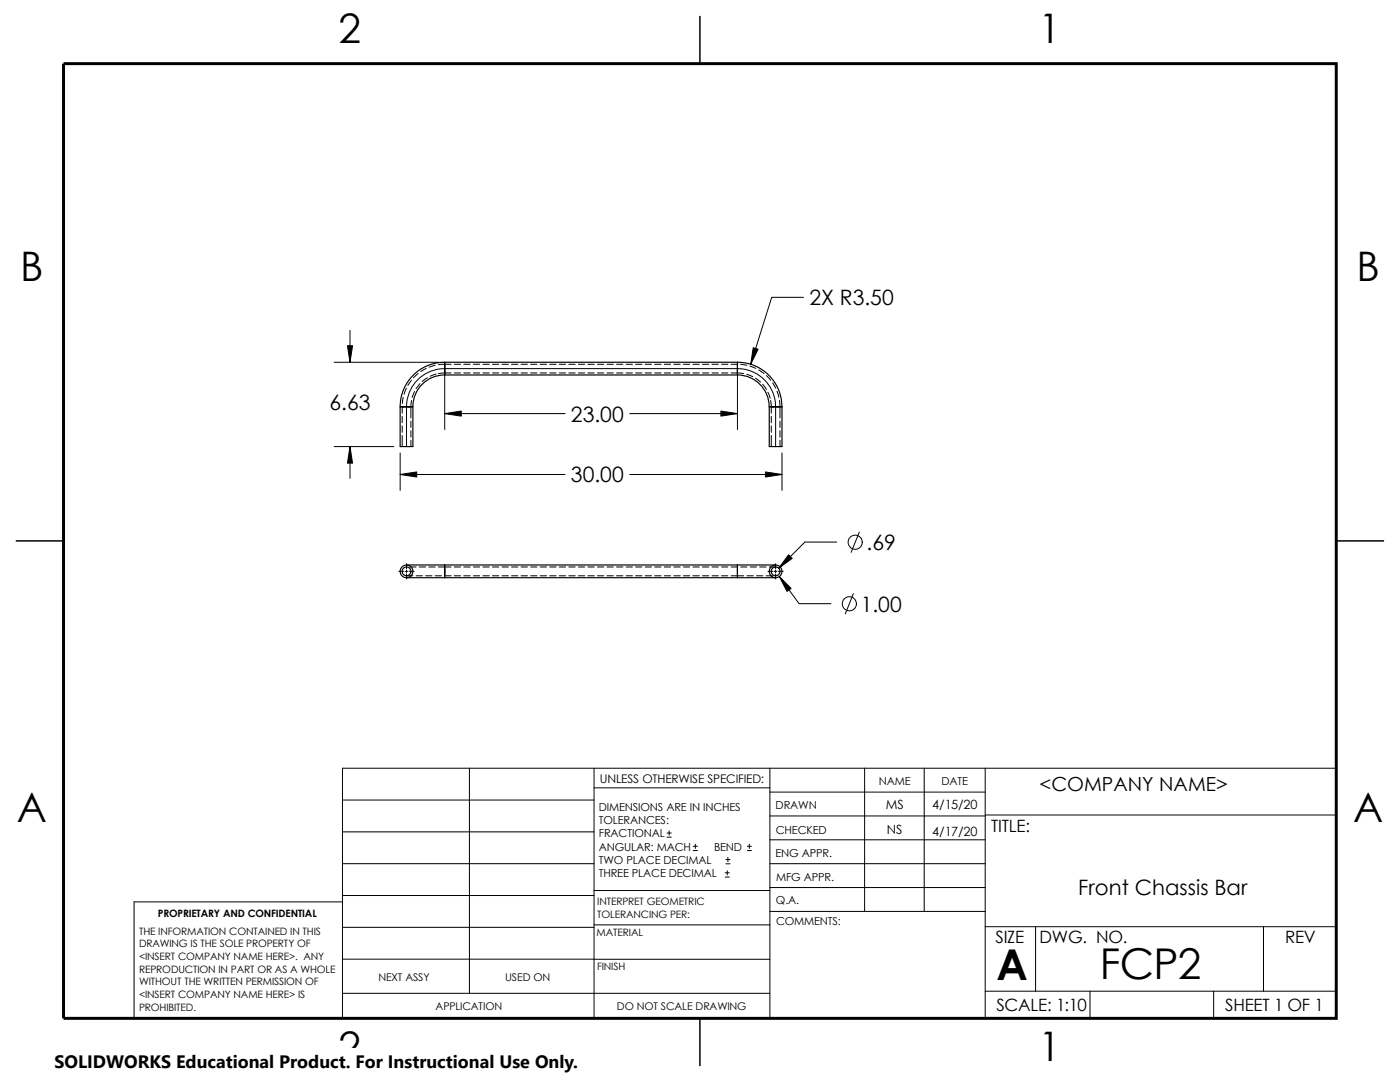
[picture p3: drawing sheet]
<svg xmlns="http://www.w3.org/2000/svg" width="279mm" height="216mm" viewBox="0 0 279 216" stroke-linecap="round" stroke-linejoin="round" font-family="sans-serif">
<g fill="none" stroke="#000" stroke-width=".2">
<path d="M160.4 59.3h-6.4l-4.2 13.4M66.7 72.3h20.8M69.8 65.9v6.4M80.5 79.3l-.2 1.2M81.1 77.5l-.5 1.2M82.1 75.9l-.7 1M82.1 79.9l-.1 3.5M82.7 78.1l-.4 1.2M83.5 74.5l-1 .9M83.8 76.5l-.8 1.1M85 73.5l-1 .6M85.3 75.4l-1 .7"/>
<path d="M86.8 72.9l-1.2 .4M87 74.6l-1.1 .5M88.8 72.3v2.5M88.8 73.1v-.4v.9M88.8 73.7v.7v-.5M88.8 73.6v12.1M88.8 73.6a7.6 7.6 0 0 0-7.7 7.6v7.9M88.8 73.6h58.4M90 74.4l-2.5 .1M90 72.7l-2.5 .1M90.7 74.4h1.2M90.7 72.7h1.2"/>
<path d="M92.6 74.4h1.2M92.6 72.7h1.2M94.5 74.4h1.2M94.5 72.7h1.2M96.4 74.4h1.2M96.4 72.7h1.2M98.3 74.4h1.2M98.3 72.7h1.2M100.2 74.4h1.3M100.2 72.7h1.3M102.1 74.4h1.3M102.1 72.7h1.3"/>
<path d="M104 74.4h1.3M104 72.7h1.3M105.9 74.4h1.3M105.9 72.7h1.3M107.8 74.4h1.3M107.8 72.7h1.3M109.7 74.4h1.3M109.7 72.7h1.3M111.6 74.4h1.3M111.6 72.7h1.3M113.5 74.4h1.3M113.5 72.7h1.3"/>
<path d="M115.4 74.4h1.3M115.4 72.7h1.3M117.3 74.4h1.3M117.3 72.7h1.3M119.2 74.4h1.3M119.2 72.7h1.3M121.1 74.4h1.3M121.1 72.7h1.3M123 74.4h1.3M123 72.7h1.3M124.9 74.4h1.3M124.9 72.7h1.3"/>
<path d="M126.9 74.4h1.2M126.9 72.7h1.2M128.8 74.4h1.2M128.8 72.7h1.2M130.7 74.4h1.2M130.7 72.7h1.2M132.6 74.4h1.2M132.6 72.7h1.2M134.5 74.4h1.2M134.5 72.7h1.2M136.4 74.4h1.2M136.4 72.7h1.2"/>
<path d="M138.3 74.4h1.3M138.3 72.7h1.3M140.2 74.4h1.3M140.2 72.7h1.3M142.1 74.4h1.3M142.1 72.7h1.3M144 74.4h1.3M144 72.7h1.3M145.9 74.4l2.5 .1M145.9 72.7h1.3M147.2 72.3v2.5M147.2 72.7h.1"/>
<path d="M147.2 73.1v-.4v.9M147.2 73.7v.7v-.5M147.2 73.6v12.1M147.2 73.6a7.6 7.6 0 0 1 7.6 7.6M147.8 72.7l1.3 .2M149 74.7l1.2 .5M149.7 73l1.2 .5M150.8 75.5l1 .7M151.4 73.8l1.1 .7M152.2 76.7l.8 1M153 75l.8 .9M153.2 78.3l.5 1.2"/>
<path d="M153.8 79.9l.1 2.5M154.2 76.4l.6 1.1M155.1 78.1l.3 1.2M155.6 79.9l.1 3.5M66.7 89.1h11.9M69.8 89.1v6.4M79.9 81.2h2.5M79.9 90.4v7.5M79.9 94.7h32.9M80.3 86.9v2.2M80.3 81.2v1.2M80.3 83.1v1.2"/>
<path d="M80.3 85v1.3M80.7 81.2h-.4h.8M81.3 81.2h.7h-.6M82 84v1.3M82 85.9v1.3M82 87.8v1.3M88.8 82.5h24M125.7 82.5h21.5M125.7 94.7h30.4M153.5 81.2h2.6M153.9 86.9v2.2M153.9 83.1v1.2"/>
<path d="M153.9 85v1.3M154.5 81.2h-.6h.7M154.8 81.2h.9h-.4M154.8 81.2v7.9M155.7 84v1.3M155.7 85.9v1.3M155.7 87.8v1.3M156.1 90.4v7.5M79.6 114h1M80.9 114h.5M81.1 112.5v1M81.1 113.7v.6"/>
<path d="M81.1 114.5v1M81.1 114.9h1.3M81.6 114h1.1M81.8 113.1h1.2M83 114.9h1.3M83.7 113.1h1.2M84.9 114.9h1.3M85.6 113.1h1.2M86.8 114.9h1.3M87.5 113.1h1.3M88.8 112.7v2.6M88.8 113.1v1.3"/>
<path d="M88.8 113.4v1.3M88.8 114.9h1.2M88.8 113.1h1.2M90.7 114.9h1.2M90.7 113.1h1.2M92.6 114.9h1.2M92.6 113.1h1.2M94.5 114.9h1.2M94.5 113.1h1.2M96.4 114.9h1.2M96.4 113.1h1.2M98.3 114.9h1.2"/>
<path d="M98.3 113.1h1.2M100.2 114.9h1.3M100.2 113.1h1.3M102.1 114.9h1.3M102.1 113.1h1.3M104 114.9h1.3M104 113.1h1.3M105.9 114.9h1.3M105.9 113.1h1.3M107.8 114.9h1.3M107.8 113.1h1.3M109.7 114.9h1.3"/>
<path d="M109.7 113.1h1.3M111.6 114.9h1.3M111.6 113.1h1.3M113.5 114.9h1.3M113.5 113.1h1.3M115.4 114.9h1.3M115.4 113.1h1.3M117.3 114.9h1.3M117.3 113.1h1.3M119.2 114.9h1.3M119.2 113.1h1.3M121.1 114.9h1.3"/>
<path d="M121.1 113.1h1.3M123 114.9h1.3M123 113.1h1.3M124.9 114.9h1.3M124.9 113.1h1.3M126.9 114.9h1.2M126.9 113.1h1.2M128.8 114.9h1.2M128.8 113.1h1.2M130.7 114.9h1.2M130.7 113.1h1.2M132.6 114.9h1.2"/>
<path d="M132.6 113.1h1.2M134.5 114.9h1.2M134.5 113.1h1.2M136.4 114.9h1.2M136.4 113.1h1.2M138.3 114.9h1.3M138.3 113.1h1.3M140.2 114.9h1.3M140.2 113.1h1.3M142.1 114.9h1.3M142.1 113.1h1.3M144 114.9h1.3"/>
<path d="M144 113.1h1.3M145.9 114.9h2.5M145.9 113.1h1.3v1.3M147.2 113.4v1.3M147.2 114.4v.9M147.2 112.7v1.7M147.8 113.1h1.3M149.1 114.9h1.2M149.7 113.1h1.3M151 114.9h1.3M151.6 113.1h1.3M152.9 114.9h1.3"/>
<path d="M153.3 114h1M153.5 113.1h1.3M154.5 114h.5M154.8 112.5v1M154.8 113.7v.6M154.8 114.5v1M155.3 114h1M155.5 115l4 5.5h6.3M167 108.2h-6.4l-5.2 5.2M170.3 118.5l-1.6 4M171.5 106.2l-1.6 4M68.3 159.6h50.3"/>
<path d="M93.7 153.3v44.9M118.6 153.3v49.9M118.6 157.2h35M153.6 153.3v49.9M153.6 158.1h43M172.6 153.3v28.6M184.4 153.3v28.6M196.6 153.3v49.9M68.3 180h-41.5v23.2h239.9v-49.9h-198.4v49.9M68.3 166h50.3M68.3 178.7h50.3M68.3 172.3h50.3"/>
<path d="M118.6 177.7h35M133.1 167h.9M133.1 166.2h.9M133.5 165.8v.8M138.3 169.7h.9M138.3 168.9h.9M138.8 168.4v.9M144.7 175h.8M144.7 174.2h.8M144.9 172.4h.8M144.9 171.5h.8M145.1 173.8v.8"/>
<path d="M145.3 171.1v.8M149.1 169.7h.9M149.1 168.9h.9M149.5 168.4v.9M153.6 177.1h43M153.6 172.3h43M153.6 162.8h43M153.6 167.6h43M196.6 162.6h70.1M68.3 191.4h85.3M68.3 198.2h85.3M68.3 185h50.3"/>
<path d="M118.6 184.6h35M153.6 181.9h43M196.6 197.8h70.1M196.6 184.9h70.1M206.7 184.9v12.9M217.5 197.8v5.4M242.2 197.8v5.4M252.2 184.9v12.9"/>
<circle cx="170.7" cy="108.2" r="1.41"/>
<circle cx="169.5" cy="120.5" r="1.41"/>
</g>
<path d="M139.7 3.2v9.5M3.2 107.9h9.5M266.7 107.9h9.5M139.7 203.2v9.5" fill="none" stroke="#000" stroke-width=".3"/>
<path d="M12.7 12.7h254v190.5h-254z" fill="none" stroke="#000" stroke-width=".59"/>
<g fill="none" stroke="#000" stroke-width=".23">
<path d="M88.8 74.8h58.4a6.3 6.3 0 0 1 6.3 6.4M88.8 72.3v2.5M88.8 72.3h58.4M88.8 74.8a6.3 6.3 0 0 0-6.4 6.4v7.9h-2.5v-7.9M88.8 72.3a8.9 8.9 0 0 0-8.9 8.9M147.2 72.3v2.5M147.2 72.3a8.9 8.9 0 0 1 8.9 8.9M79.9 81.2h2.5M153.5 81.2v7.9h2.6v-7.9M153.5 81.2h2.6M81.1 115.3h7.7M81.1 112.7h7.7"/>
<path d="M88.8 112.7v2.6M88.8 115.3h58.4M88.8 112.7h58.4M147.2 115.3h7.6M147.2 112.7v2.6M147.2 112.7h7.6"/>
<circle cx="81.1" cy="114" r="1.27"/>
<circle cx="81.1" cy="114" r=".88"/>
<circle cx="154.8" cy="114" r=".88"/>
<circle cx="154.8" cy="114" r="1.27"/>
</g>
<g fill="#000" stroke="#000" stroke-width=".2">
<path d="M69.3 69h1.1l-.6 3.3z" fill-rule="evenodd"/>
<path d="M150.3 69.4l1 .3-1.5 3z" fill-rule="evenodd"/>
<path d="M69.8 89.1l.6 3.3h-1.1z" fill-rule="evenodd"/>
<path d="M79.9 94.7l3.3-.5v1z" fill-rule="evenodd"/>
<path d="M88.8 82.5l3.3-.5v1z" fill-rule="evenodd"/>
<path d="M143.9 82l3.3 .5-3.3 .5z" fill-rule="evenodd"/>
<path d="M152.8 94.2l3.3 .5-3.3 .5z" fill-rule="evenodd"/>
<path d="M157.4 110.7l.7 .7-2.7 2z" fill-rule="evenodd"/>
<path d="M155.5 115l2.4 2.4-.8 .6z" fill-rule="evenodd"/>
</g>
<path d="M10.9 209.2h104.7v6.7h-104.7z" fill="#fff"/>
<g font-size="8.5">
<text x="198.9" y="195.5">A</text>
<text x="219.5" y="195.3">FCP2</text>
</g>
<g font-size="8.1">
<text x="67.6" y="8.5">2</text>
<text x="207.3" y="8.5">1</text>
<text x="4" y="56.1">B</text>
<text x="270.7" y="56.1">B</text>
<text x="3.3" y="164.1">A</text>
<text x="270" y="164.1">A</text>
<text x="67.6" y="211.7">2</text>
<text x="207.3" y="211.7">1</text>
</g>
<g font-size="4.2">
<text x="161.5" y="60.9">2X R3.50</text>
<text x="65.7" y="81.8">6.63</text>
<text x="113.9" y="84.1">23.00</text>
<text x="113.9" y="96.3">30.00</text>
<text x="173" y="109.7">.69</text>
<text x="171.8" y="122">1.00</text>
<text x="215.2" y="178.5">Front Chassis Bar</text>
</g>
<text font-size="3.9" x="207.5" y="157.8">&lt;COMPANY NAME&gt;</text>
<text font-size="3.6" x="10.9" y="213">SOLIDWORKS Educational Product. For Instructional Use Only.</text>
<g font-size="3.4">
<text x="197.8" y="166">TITLE:</text>
<text x="198.7" y="188.1">SIZE</text>
<text x="207.5" y="188.1">DWG. NO.</text>
<text x="256.5" y="188.2">REV</text>
<text x="198.8" y="201.7">SCALE: 1:10</text>
<text x="244.5" y="201.7">SHEET 1 OF 1</text>
</g>
<g font-size="2.5">
<text x="176.8" y="161.5">MS</text>
<text x="186" y="161.5">4/15/20</text>
<text x="177" y="166.4">NS</text>
<text x="186" y="166.8">4/17/20</text>
</g>
<text font-size="2.4" x="119.7" y="156.2">UNLESS OTHERWISE SPECIFIED:</text>
<g font-size="2.2">
<text x="119.5" y="161.8">DIMENSIONS ARE IN INCHES</text>
<text x="154.8" y="161.5">DRAWN</text>
<text x="175.4" y="156.7">NAME</text>
<text x="187.9" y="156.7">DATE</text>
<text x="119.5" y="164.4">TOLERANCES:</text>
<text x="119.5" y="167.1">FRACTIONAL</text>
<text x="154.8" y="166.3">CHECKED</text>
<text x="119.5" y="172.4">TWO PLACE DECIMAL</text>
<text x="119.5" y="169.7">ANGULAR: MACH</text>
<text x="142.5" y="169.7">BEND</text>
<text x="154.8" y="171">ENG APPR.</text>
<text x="119.5" y="175">THREE PLACE DECIMAL</text>
<text x="154.9" y="175.7">MFG APPR.</text>
<text x="154.9" y="180.4">Q.A.</text>
<text x="154.9" y="184.7">COMMENTS:</text>
</g>
<g font-size="2.1">
<text x="75.5" y="195.7">NEXT ASSY</text>
<text x="100.8" y="195.7">USED ON</text>
<text x="86.9" y="201.6">APPLICATION</text>
<text x="123.1" y="201.6">DO NOT SCALE DRAWING</text>
</g>
<g font-size="2">
<text x="31.5" y="182.9">PROPRIETARY AND CONFIDENTIAL</text>
<text x="119.2" y="183.1">TOLERANCING PER:</text>
<text x="119.2" y="180.6">INTERPRET GEOMETRIC</text>
<text x="27.7" y="186.5">THE INFORMATION CONTAINED IN THIS</text>
<text x="27.7" y="189.1">DRAWING IS THE SOLE PROPERTY OF</text>
<text x="27.7" y="191.6">&lt;INSERT COMPANY NAME HERE&gt;. ANY</text>
<text x="119.1" y="186.7">MATERIAL</text>
<text x="27.7" y="194.1">REPRODUCTION IN PART OR AS A WHOLE</text>
<text x="27.7" y="196.6">WITHOUT THE WRITTEN PERMISSION OF</text>
<text x="119.1" y="193.5">FINISH</text>
<text x="27.7" y="201.7">PROHIBITED.</text>
<text x="27.7" y="199.2">&lt;INSERT COMPANY NAME HERE&gt; IS</text>
</g>
</svg>
